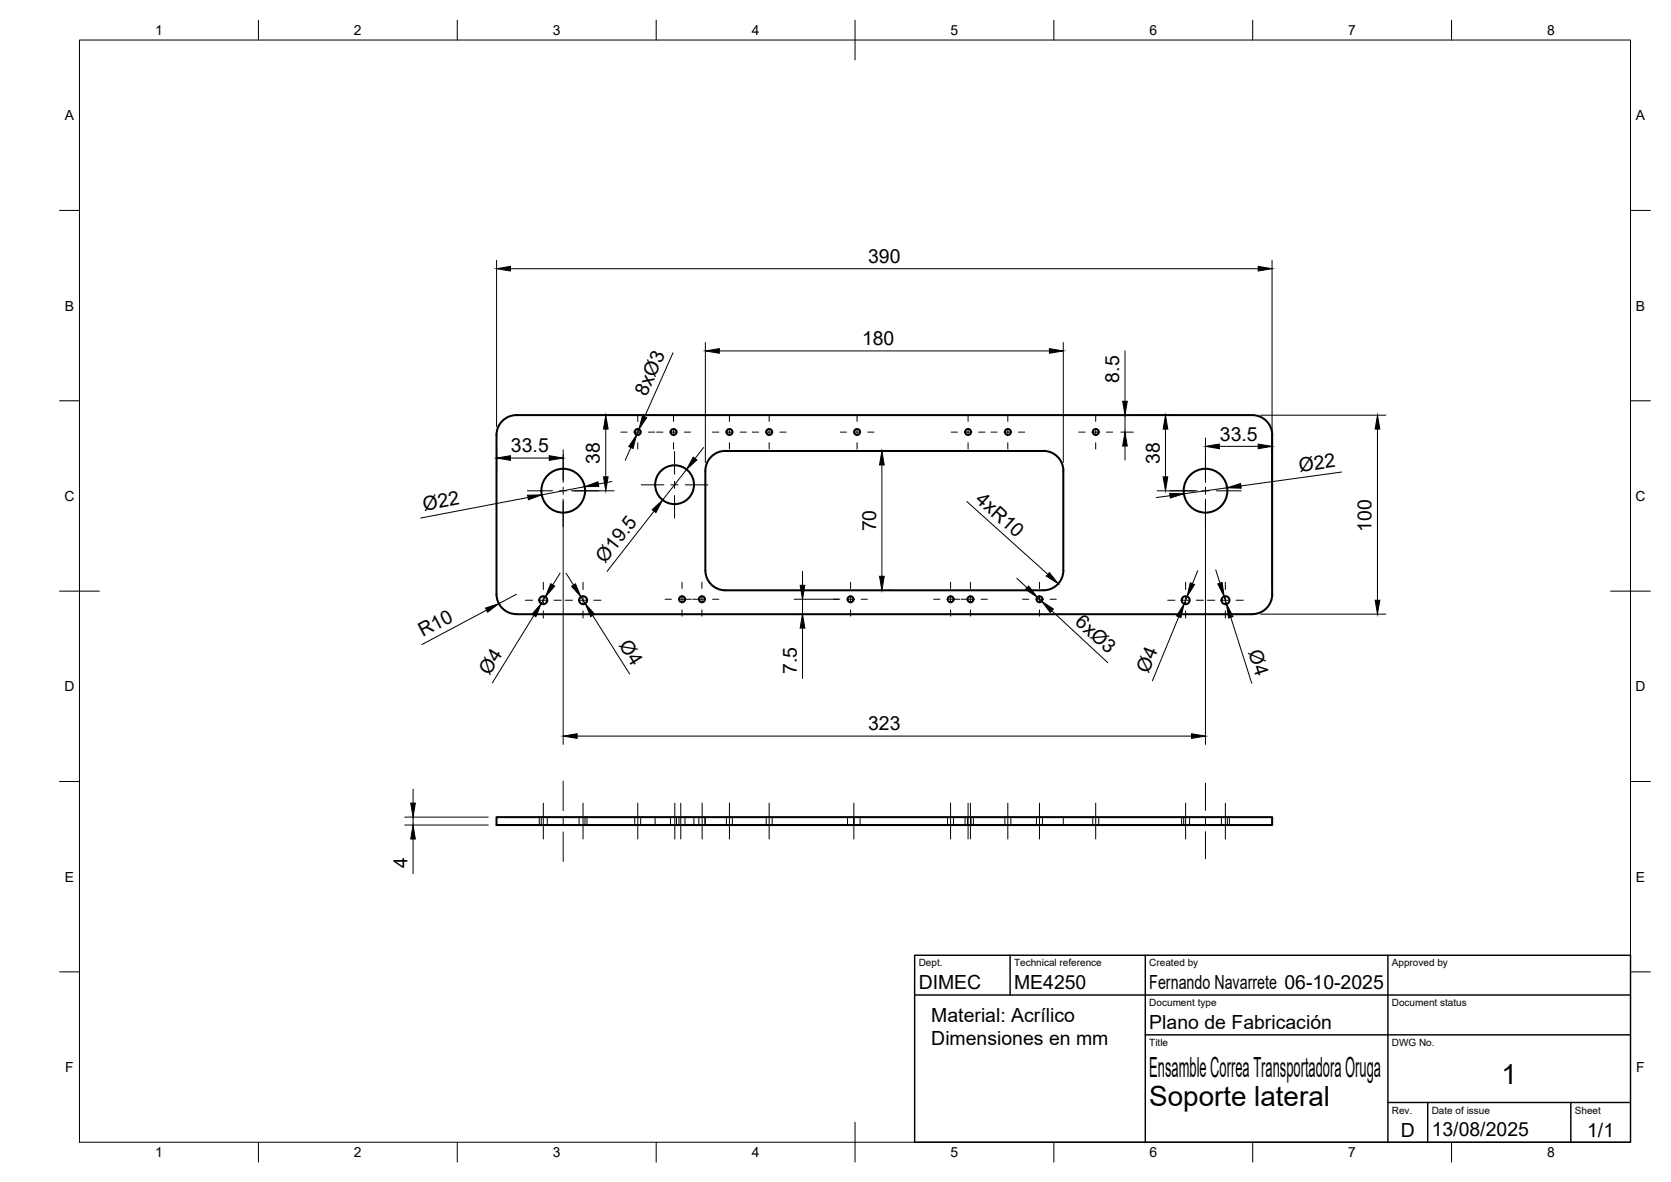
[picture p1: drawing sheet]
<svg xmlns="http://www.w3.org/2000/svg" width="420mm" height="297mm" viewBox="0 0 420 297" stroke-linecap="round" stroke-linejoin="round" font-family="sans-serif">
<!-- layer: Visible -->
<g fill="none" stroke="#000" stroke-width=".51">
<path d="M129.8 104.3h185.1a5 5 0 0 1 5 5v40a5 5 0 0 1-5 5M129.8 104.3a5 5 0 0 0-5 5v40a5 5 0 0 0 5 5M267.4 118.3v25M267.4 118.3a5 5 0 0 0-5-5h-80a5 5 0 0 0-5 5v25a5 5 0 0 0 5 5h80a5 5 0 0 0 5-5M129.8 154.4h185.1M124.8 205.3h195.1v2h-195.1z"/>
<circle cx="160.3" cy="108.6" r=".75"/>
<circle cx="169.4" cy="108.6" r=".75"/>
<circle cx="183.4" cy="108.6" r=".75"/>
<circle cx="193.4" cy="108.6" r=".75"/>
<circle cx="215.5" cy="108.6" r=".75"/>
<circle cx="243.4" cy="108.6" r=".75"/>
<circle cx="253.4" cy="108.6" r=".75"/>
<circle cx="275.5" cy="108.6" r=".75"/>
<circle cx="141.6" cy="123.3" r="5.5"/>
<circle cx="169.6" cy="121.8" r="4.9"/>
<circle cx="303.1" cy="123.3" r="5.5"/>
<circle cx="136.6" cy="150.8" r="1.01"/>
<circle cx="146.6" cy="150.8" r="1.01"/>
<circle cx="171.5" cy="150.6" r=".75"/>
<circle cx="176.5" cy="150.6" r=".75"/>
<circle cx="213.9" cy="150.6" r=".75"/>
<circle cx="239" cy="150.6" r=".75"/>
<circle cx="244" cy="150.6" r=".75"/>
<circle cx="261.4" cy="150.6" r=".75"/>
<circle cx="298.1" cy="150.8" r="1.01"/>
<circle cx="308.1" cy="150.8" r="1.01"/>
</g>
<!-- layer: Hidden -->
<g fill="none" stroke="#000" stroke-width=".25">
<path d="M135.6 205.3v2M136.1 205.3v2M137.6 205.3v2M145.6 205.3v2M147.1 205.3v2M147.6 205.3v2M159.6 205.3v2M161.1 205.3v2M164.7 205.3v2M168.6 205.3v2M170.1 205.3v2M170.7 205.3v2"/>
<path d="M172.2 205.3v2M174.5 205.3v2M175.7 205.3v2M177.2 205.3v2M177.4 205.3v2M182.6 205.3v2M184.1 205.3v2M192.7 205.3v2M194.2 205.3v2M213.1 205.3v2M214.6 205.3v2M214.8 205.3v2"/>
<path d="M216.3 205.3v2M238.3 205.3v2M239.8 205.3v2M242.7 205.3v2M243.3 205.3v2M244.2 205.3v2M244.8 205.3v2M252.7 205.3v2M254.2 205.3v2M260.6 205.3v2M262.1 205.3v2M267.4 205.3v2"/>
<path d="M274.8 205.3v2M276.3 205.3v2M297.1 205.3v2M297.6 205.3v2M299.1 205.3v2M307.1 205.3v2M308.6 205.3v2M309.1 205.3v2"/>
</g>
<!-- layer: BORDER -->
<g fill="none" stroke="#000" stroke-width=".25">
<path d="M20 10.1h390v276.9h-390zM65 5.1v5M115 5.1v5M165 5.1v5M215 5.1v10M265 5.1v5M315 5.1v5M365 5.1v5M15 52.9h5M410 52.9h5M15 100.7h5M410 100.7h5"/>
<path d="M15 148.6h10M405 148.6h10M15 196.4h5M410 196.4h5M15 244.2h5M410 244.2h5M65 287v5M115 287v5M165 287v5M215 282.1v9.9M265 287v5M315 287v5"/>
<path d="M365 287v5"/>
</g>
<!-- layer: TITLEBLOCK -->
<path d="M230 240.1h180v46.9h-180zM230 250h180M254 240.1v9.9M288 240.1v46.9M349 240.1v46.9M288 260.1h122M349 277.1h61M359 277.1v9.9M395 277.1v9.9" fill="none" stroke="#000" stroke-width=".36"/>
<!-- layer: FD_Dimensions -->
<g fill="none" stroke="#000" stroke-width=".25">
<path d="M124.9 65.4v41.8M128.4 67.5h188M319.8 65.4v81.8M169.2 88.7l-7.1 16M177.4 86.1v30.1M180.9 88.2h83M267.4 86.1v30.1M282.9 88.1v12.7M124.9 113v5.2M128.4 115.1h9.7M141.6 113v8.2M150.2 104.3h15.6"/>
<path d="M152.3 107.8v12M158.6 112.5l-1.4 3.2M160.7 107.9l-.6 1.4M172.6 118l-6 7.7M176.9 112.5l-2.1 2.7M221.7 116.8v28M222.7 113.3h1.1M281.9 108.6h3.1M282.9 104.3v4.3M282.9 112.1v3.5M285.7 104.3h9.4M293.1 107.8v12"/>
<path d="M303.1 110.1v11.1M306.6 112.2h9.8M316.9 104.3h31.5M337.4 118.6l-25.4 3.5M346.4 107.8v43M132.8 125l-27 5.2M141.6 125.4v61.7M143.7 123.3h10.7M147 122.3l-10.8 2.1M153.9 121l-3.4 .7M164.5 128.4l-11.9 15.2M243.1 126l20.4 18.3"/>
<path d="M291 123.3h10M294.2 124.6l-3.5 .4M303.1 125.4v61.7M308.5 122.6l-10.8 1.5M122.4 153.3l-16.3 8.7M129.9 149.3l-4.4 2.4M134.2 154.7l-10.4 16.9M137.1 150l-1 1.7M140.8 144l-1.8 3M142.3 144.1l1.9 2.9M146.1 150l1.1 1.7M149 154.7l9.3 14.7"/>
<path d="M199.7 154.3h.3M199.7 150.6h11.2M201.8 143.6v3.5M201.8 150.6v3.7M201.8 157.8v12.7M222.7 148.3h1.1M255.7 145.3l2.5 2.4M260.8 150.1l1.1 1M264.5 153.5l14 13M296.4 155l-6.6 16.1M298.5 149.9l-.8 1.9M301.2 143.4l-1.4 3.3"/>
<path d="M305.7 143.2l1 3.3M307.8 149.9l.6 1.9M309.5 155.1l5.2 16.6M316.9 154.3h31.5M103.9 198.3v3.5M145.1 185h154.5M101.8 205.3h21M101.8 207.3h21M103.9 205.3v2M103.9 210.8v8.8"/>
</g>
<g fill="#000" stroke="#000" stroke-width=".25">
<path d="M124.9 67.5l3.5-.6v1.2zM316.4 66.9l3.4 .6-3.4 .6zM177.4 88.2l3.5-.6v1.2zM263.9 87.6l3.5 .6-3.5 .6zM124.9 115.1l3.5-.6v1.2zM138.1 114.5l3.5 .6-3.5 .6zM151.7 119.8h1.2l-.6 3.5zM152.3 104.3l.6 3.5h-1.2zM160.1 109.3l-.9 3.4-1.1-.5zM161.5 104.5l1.1 .5-1.9 2.9zM174.3 114.9l.9 .7-2.6 2.4zM221.7 113.3l.6 3.5h-1.2z"/>
<path d="M282.9 108.6l.5 3.5h-1.1zM282.3 100.8h1.1l-.5 3.5zM292.5 119.8h1.1l-.5 3.5zM293.1 104.3l.5 3.5h-1.1zM303.1 112.2l3.5-.6v1.2zM316.4 111.6l3.4 .6-3.4 .6zM346.4 104.3l.5 3.5h-1.1zM132.7 124.4h3.5l-3.3 1.2zM147 122.3l3.3-1.2 .3 1.1zM164 128.1l2.6-2.4-1.7 3.1zM294.1 124l3.6 .1-3.4 1zM308.5 122.6l3.4-1.1 .2 1.2z"/>
<path d="M122.1 152.8l3.4-1.1-2.9 2.1zM136.1 151.7l-1.4 3.3-.9-.6zM138.5 146.7l1 .6-2.4 2.7zM143.7 147.3l1-.6 1.4 3.3zM147.2 151.7l2.3 2.6-1 .6zM201.2 147.1h1.2l-.6 3.5zM201.8 154.3l.6 3.5h-1.2zM221.1 144.8h1.2l-.6 3.5zM258.6 147.3l2.2 2.8-2.9-2zM263.9 143.9l2.2 2.8-3-1.9zM261.9 151.1l3 1.9-.8 .9zM297.7 151.8l-.8 3.4-1.1-.4z"/>
<path d="M299.3 146.5l1.1 .4-1.9 3zM306.2 146.7l1.1-.3 .5 3.5zM308.4 151.8l1.6 3.1-1.1 .4zM345.8 150.8h1.1l-.5 3.5zM141.6 185l3.5-.6v1.2zM299.6 184.4l3.5 .6-3.5 .6zM103.3 201.8h1.1l-.5 3.5zM103.9 207.3l.5 3.5h-1.1z"/>
</g>
<!-- layer: Smart Centers -->
<g fill="none" stroke="#000" stroke-width=".25">
<path d="M141.6 114.3v6.4M156.1 108.6h1.6M159.5 108.6h1.7M160.4 104.3v1.6M160.4 107.7v1.8M160.4 111.3v1.5M163 108.6h1.6M165.1 108.6h1.6M168.5 108.6h1.7M169.4 104.3v1.6M169.4 107.7v1.8M169.4 111.3v1.5"/>
<path d="M169.6 113.5v5.7M172 108.6h1.6M179.2 108.6h1.5M182.5 108.6h1.8M183.4 104.3v1.6M183.4 107.7v1.8M183.4 111.3v1.5M186.1 108.6h1.6M189.2 108.6h1.5M192.5 108.6h1.8M193.4 104.3v1.6M193.4 107.7v1.8"/>
<path d="M193.4 111.3v1.5M196.1 108.6h1.6M211.3 108.6h1.5M214.6 108.6h1.8M215.5 104.3v1.6M215.5 107.7v1.8M215.5 111.3v1.5M218.2 108.6h1.6M239.2 108.6h1.5M242.5 108.6h1.8M243.4 104.3v1.6M243.4 107.7v1.8"/>
<path d="M243.4 111.3v1.5M246.1 108.6h1.5M249.2 108.6h1.5M252.5 108.6h1.8M253.4 104.3v1.6M253.4 107.7v1.8M253.4 111.3v1.5M256.1 108.6h1.6M271.3 108.6h1.5M274.6 108.6h1.8M275.5 104.3v1.6M275.5 107.7v1.8"/>
<path d="M275.5 111.3v1.5M278.2 108.6h1.6M303.1 114.3v6.4M132.6 123.3h6.3M140.7 123.3h1.8M141.6 122.4v1.8M141.6 126v6.3M144.3 123.3h6.3M161.2 121.8h5.7M168.7 121.8h1.8M169.6 121v1.7M169.6 124.5v5.7"/>
<path d="M172.3 121.8h5.7M294.1 123.3h6.3M302.2 123.3h1.8M303.1 122.4v1.8M303.1 126v6.3M305.8 123.3h6.3M132.1 150.8h1.8M135.7 150.8h1.8M136.6 146.3v1.9M136.6 150v1.7M136.6 153.5v1.8M139.3 150.8h1.8"/>
<path d="M142.1 150.8h1.8M145.7 150.8h1.8M146.6 146.3v1.9M146.6 150v1.7M146.6 153.5v1.8M149.3 150.8h1.8M167.2 150.6h1.6M170.6 150.6h3.2M171.5 146.3v1.6M171.5 149.7v1.8M171.5 153.3v1.5M174.2 150.6h3.2"/>
<path d="M176.5 146.3v1.6M176.5 149.7v1.8M176.5 153.3v1.5M179.2 150.6h1.5M209.6 150.6h1.6M213 150.6h1.8M213.9 146.3v1.6M213.9 149.7v1.8M213.9 153.3v1.5M216.5 150.6h1.6M234.8 150.6h1.5M238.1 150.6h3.2"/>
<path d="M239 146.3v1.6M239 149.7v1.8M239 153.3v1.5M241.7 150.6h3.2M244 146.3v1.6M244 149.7v1.8M244 153.3v1.5M246.7 150.6h1.6M257.1 150.6h1.6M260.5 150.6h1.8M261.4 146.3v1.6M261.4 149.7v1.8"/>
<path d="M261.4 153.3v1.5M264 150.6h1.6M293.6 150.8h1.8M297.2 150.8h1.8M298.1 146.3v1.9M298.1 150v1.7M298.1 153.5v1.8M300.8 150.8h1.8M303.6 150.8h1.8M307.2 150.8h1.8M308.1 146.3v1.9M308.1 150v1.7"/>
<path d="M308.1 153.5v1.8M310.8 150.8h1.8M141.6 196.3v7.4M303.1 196.8v6.9M136.6 201.8v9M141.6 205.5v1.8M141.6 209.1v7.4M146.6 201.8v9M160.4 201.8v9M169.7 201.8v9M171.2 201.8v9M176.6 201.8v9"/>
<path d="M183.4 201.8v9M193.4 201.8v9M214.7 201.8v9M239 201.8v9M243.4 201.8v9M244 201.8v9M253.4 201.8v9M261.4 201.8v9M275.5 201.8v9M298.1 201.8v9M303.1 205.5v1.7M303.1 209v6.8"/>
<path d="M308.1 201.8v9"/>
</g>
<g font-size="7">
<text x="289" y="270.6">Ensamble Correa Transportadora Oruga</text>
<text x="377.5" y="272.3">1</text>
<text x="289" y="278.1">Soporte lateral</text>
</g>
<g font-size="4.9">
<text x="218.3" y="66.1">390</text>
<text x="216.7" y="86.7">180</text>
<text x="162.6" y="99.8" transform="rotate(-66 162.6 99.8)">8xØ3</text>
<text x="281.4" y="96.1" transform="rotate(-90 281.4 96.1)">8.5</text>
<text x="128.5" y="113.7">33.5</text>
<text x="306.7" y="110.7">33.5</text>
<text x="150.9" y="116.6" transform="rotate(-90 150.9 116.6)">38</text>
<text x="291.6" y="116.6" transform="rotate(-90 291.6 116.6)">38</text>
<text x="326.9" y="118.5" transform="rotate(-8 326.9 118.5)">Ø22</text>
<text x="245.1" y="125.8" transform="rotate(42 245.1 125.8)">4xR10</text>
<text x="106.7" y="128.4" transform="rotate(-11 106.7 128.4)">Ø22</text>
<text x="220.3" y="133.5" transform="rotate(-90 220.3 133.5)">70</text>
<text x="344.9" y="133.6" transform="rotate(-90 344.9 133.6)">100</text>
<text x="152.2" y="141.7" transform="rotate(-52 152.2 141.7)">Ø19.5</text>
<text x="106.3" y="160.2" transform="rotate(-28 106.3 160.2)">R10</text>
<text x="270.1" y="156.6" transform="rotate(43 270.1 156.6)">6xØ3</text>
<text x="155.5" y="162.1" transform="rotate(58 155.5 162.1)">Ø4</text>
<text x="313.9" y="163.9" transform="rotate(72 313.9 163.9)">Ø4</text>
<text x="123.1" y="169.8" transform="rotate(-58 123.1 169.8)">Ø4</text>
<text x="200.3" y="169.3" transform="rotate(-90 200.3 169.3)">7.5</text>
<text x="288.8" y="169.4" transform="rotate(-68 288.8 169.4)">Ø4</text>
<text x="218.3" y="183.5">323</text>
<text x="102.5" y="218.2" transform="rotate(-90 102.5 218.2)">4</text>
<text x="231" y="248.5">DIMEC</text>
<text x="255" y="248.5">ME4250</text>
<text x="289" y="248.5">Fernando Navarrete 06-10-2025</text>
<text x="234.2" y="256.7">Material: Acrílico</text>
<text x="234.2" y="262.5">Dimensiones en mm</text>
<text x="289" y="258.6">Plano de Fabricación</text>
<text x="352.2" y="285.7">D</text>
<text x="360" y="285.5">13/08/2025</text>
<text x="399.1" y="285.7">1/1</text>
</g>
<g font-size="3.5">
<text x="39" y="8.8">1</text>
<text x="89" y="8.8">2</text>
<text x="139" y="8.8">3</text>
<text x="189" y="8.8">4</text>
<text x="239" y="8.8">5</text>
<text x="289" y="8.8">6</text>
<text x="339" y="8.8">7</text>
<text x="389" y="8.8">8</text>
<text x="16.3" y="30.2">A</text>
<text x="411.3" y="30.2">A</text>
<text x="16.3" y="78">B</text>
<text x="411.3" y="78">B</text>
<text x="16.2" y="125.9">C</text>
<text x="411.2" y="125.9">C</text>
<text x="16.2" y="173.7">D</text>
<text x="411.2" y="173.7">D</text>
<text x="16.3" y="221.6">E</text>
<text x="411.3" y="221.6">E</text>
<text x="16.4" y="269.4">F</text>
<text x="411.4" y="269.4">F</text>
<text x="39" y="290.8">1</text>
<text x="89" y="290.8">2</text>
<text x="139" y="290.8">3</text>
<text x="189" y="290.8">4</text>
<text x="239" y="290.8">5</text>
<text x="289" y="290.8">6</text>
<text x="339" y="290.8">7</text>
<text x="389" y="290.8">8</text>
</g>
<g font-size="2.5">
<text x="231" y="242.9">Dept.</text>
<text x="255" y="242.9">Technical reference</text>
<text x="289" y="242.9">Created by</text>
<text x="350" y="242.9">Approved by</text>
<text x="289" y="252.8">Document type</text>
<text x="350" y="252.8">Document status</text>
<text x="289" y="262.9">Title</text>
<text x="350" y="262.9">DWG No.</text>
<text x="350" y="279.9">Rev.</text>
<text x="360" y="279.9">Date of issue</text>
<text x="396" y="279.9">Sheet</text>
</g>
</svg>
